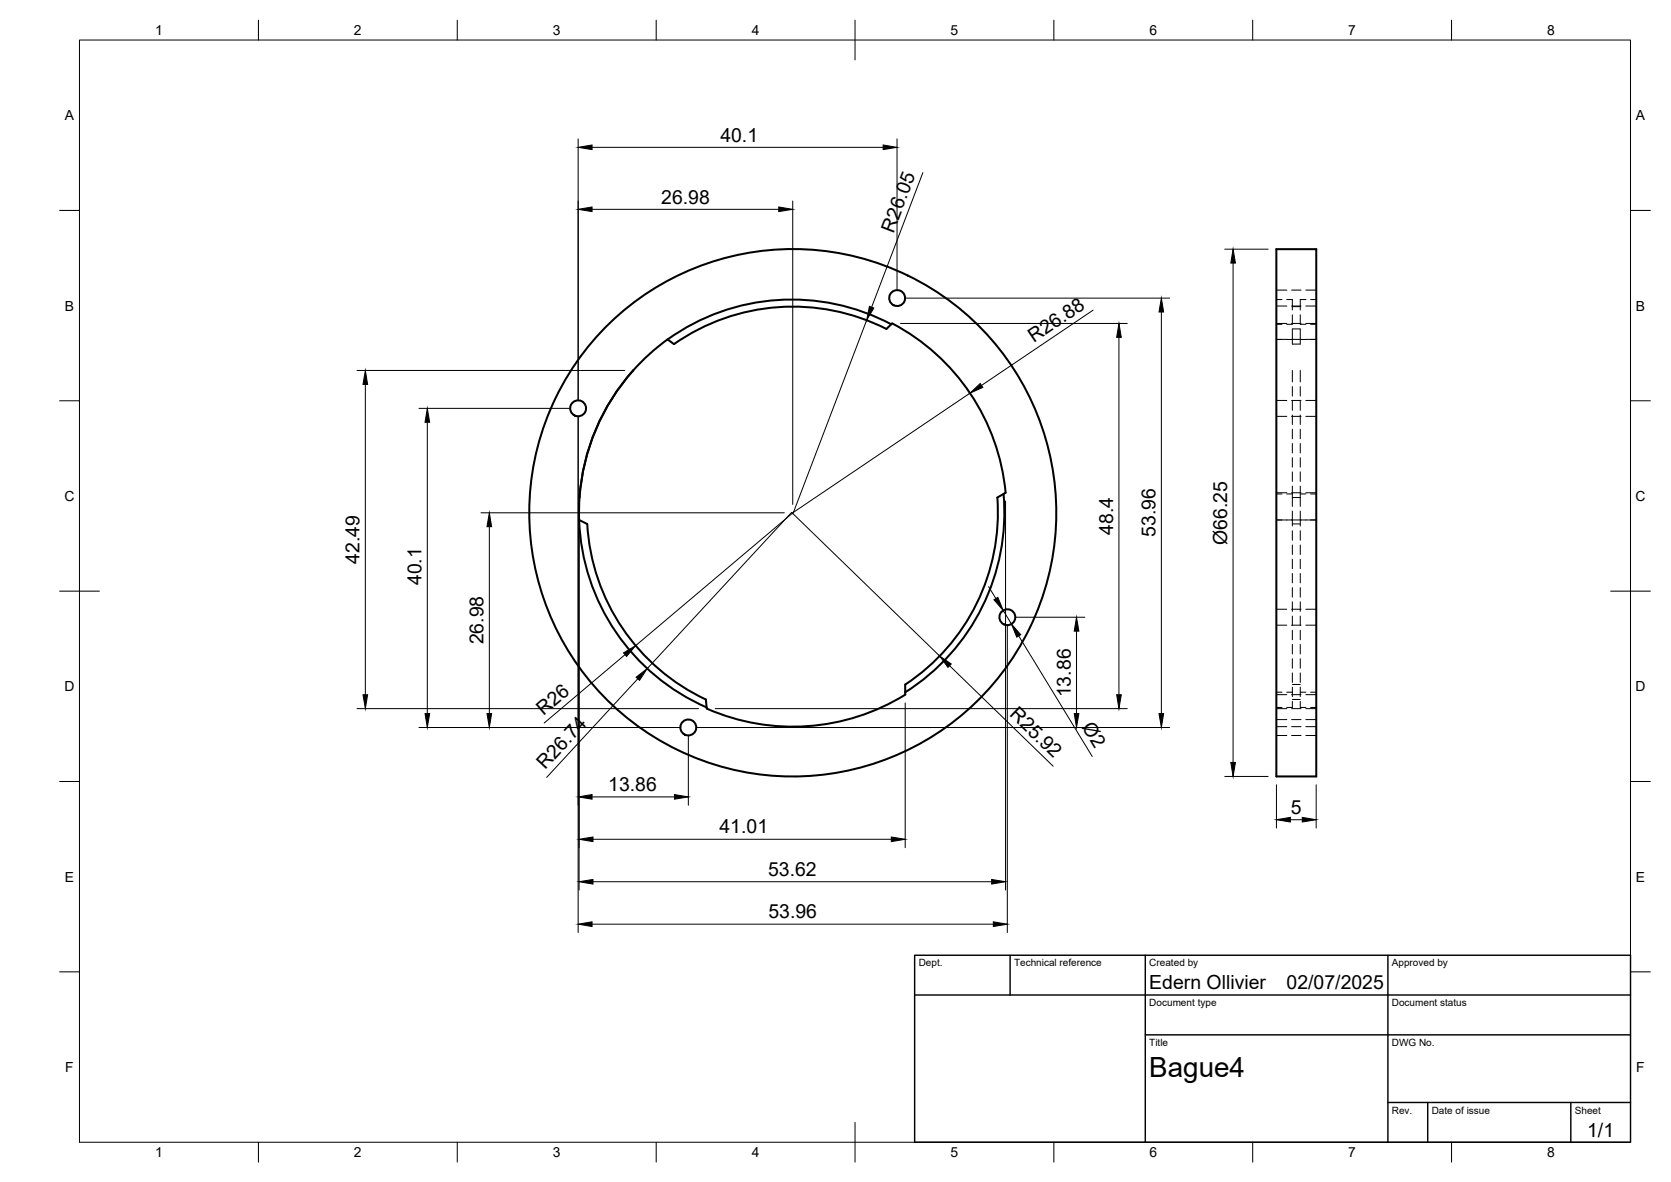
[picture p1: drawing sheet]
<svg xmlns="http://www.w3.org/2000/svg" width="420mm" height="297mm" viewBox="0 0 420 297" stroke-linecap="round" stroke-linejoin="round" font-family="sans-serif">
<!-- layer: Visible -->
<g fill="none" stroke="#000" stroke-width=".51">
<path d="M320.9 62.6h10.1v132.5h-10.1zM167.9 85.3l1.6 1.2a52.1 52.1 0 0 1 53.4-3.8l1.4-1.4a53.7 53.7 0 0 1 28.5 42.5l-2 1.2a51.8 51.8 0 0 1-23.2 47M224.1 81.5a53.5 53.5 0 0 0-78.5 49.2M145.6 130.7h.1M145.6 130.7l2 1M145.6 130.7a53.5 53.5 0 0 0 32.1 47.1M147.7 131.7a52 52 0 0 0 29.8 44.1M252.3 124.1a53.5 53.5 0 0 1-24.7 49.9M177.5 175.8l.2 2.3M227.6 172v2.6a53.8 53.8 0 0 1-49.9 3.5"/>
<circle cx="225.6" cy="74.9" r="2"/>
<circle cx="145.4" cy="102.6" r="2"/>
<circle cx="199.3" cy="128.9" r="66.3"/>
<circle cx="253.3" cy="155.1" r="2"/>
<circle cx="173.1" cy="182.8" r="2"/>
</g>
<!-- layer: Hidden -->
<g fill="none" stroke="#000" stroke-width=".25">
<path d="M320.9 75.3h1.4M320.9 72.9h2.7M320.9 76.9h2.7M323.5 75.3h1.5v2.6M324.8 72.9h2.3M324.8 76.9h2.3M325 79.1v2.4M325 77.1h1.9M326.9 79.1v2.4M328.3 72.9h2.7M328.3 76.9h2.7M328.4 75.3h-1.5v2.6"/>
<path d="M329.5 75.3h1.5M320.9 81.5h1.4M320.9 81.3h2.7M323.5 81.5h1.5M324.8 81.3h2.3M325 97.2v2.3M325 93.1v2.9M326.9 85.3v1.2h-1.9v-3.8h1.9v2.6h1.5M326.9 93.1v2.9M326.9 97.2v2.3M326.9 81.5h1.5M327.1 85.3h-6.2"/>
<path d="M328.3 85.3h2.7M328.3 81.3h2.7M329.5 81.5h1.5M320.9 100.6h2.7M320.9 104.6h2.7M324.8 100.6h2.3M324.8 104.6h2.3M325 118.6v2.4M325 115v2.4M325 111.4v2.4M325 107.9v2.4M325 104.3v2.4"/>
<path d="M325 100.7v2.4M326.9 100.7v2.4M326.9 104.3v2.4M326.9 107.9v2.4M326.9 111.4v2.4M326.9 115v2.4M326.9 118.6v2.4M328.3 100.6h2.7M328.3 104.6h2.7M320.9 130.7h10.1M320.9 124.1h1.4M320.9 123.8h2.7"/>
<path d="M323.5 124.1h1.5M324.8 123.8h2.3M325 137v2.3M325 133.4v2.4M325 122.2v2.8M325 125h1.9M325 128.4v3.8M325 125v2.3M325 131.7h1.9M326.9 122.2v2.8M326.9 133.4v2.4M326.9 137v2.3"/>
<path d="M326.9 125v2.3M326.9 128.4v3.8M326.9 124.1h1.5M328.3 123.8h2.7M329.5 124.1h1.5M320.9 153.1h2.7M320.9 157.1h2.7M324.8 153.1h2.3M324.8 157.1h2.3M325 158.4v2.4M325 154.8v2.4M325 151.2v2.4"/>
<path d="M325 147.7v2.4M325 144.1v2.4M325 140.5v2.4M326.9 140.5v2.4M326.9 144.1v2.4M326.9 147.7v2.4M326.9 151.2v2.4M326.9 154.8v2.4M326.9 158.4v2.4M328.3 153.1h2.7M328.3 157.1h2.7M320.9 177.8h1.4"/>
<path d="M320.9 174h1.4M320.9 178.1h2.7M320.9 174.6h2.7M323.5 174h1.5M324.8 178.1h2.3M324.8 174.6h2.3M325 176.3v1.5h-1.5M325 172.7v2.4M325 169.1v2.4M325 165.5v2.4M325 162v2.3M325 175.8h1.9"/>
<path d="M325 172h1.9M326.9 162v2.3M326.9 165.5v2.4M326.9 169.1v2.4M326.9 172.7v2.4M326.9 176.3v1.5h1.5M326.9 174h1.5M328.3 178.1h2.7M328.3 174.6h2.7M329.5 177.8h1.5M329.5 174h1.5M320.9 180.8h2.7"/>
<path d="M320.9 184.8h2.7M320.9 182.6h2.7M324.8 180.8h2.3M324.8 184.8h2.3M324.8 182.6h2.3M328.3 180.8h2.7M328.3 184.8h2.7M328.3 182.6h2.7"/>
</g>
<!-- layer: BORDER -->
<g fill="none" stroke="#000" stroke-width=".25">
<path d="M20 10.1h390v276.9h-390zM65 5.1v5M115 5.1v5M165 5.1v5M215 5.1v10M265 5.1v5M315 5.1v5M365 5.1v5M15 52.9h5M410 52.9h5M15 100.7h5M410 100.7h5"/>
<path d="M15 148.6h10M405 148.6h10M15 196.4h5M410 196.4h5M15 244.2h5M410 244.2h5M65 287v5M115 287v5M165 287v5M215 282.1v9.9M265 287v5M315 287v5"/>
<path d="M365 287v5"/>
</g>
<!-- layer: TITLEBLOCK -->
<path d="M230 240.1h180v46.9h-180zM230 250h180M254 240.1v9.9M288 240.1v46.9M349 240.1v46.9M288 260.1h122M349 277.1h61M359 277.1v9.9M395 277.1v9.9" fill="none" stroke="#000" stroke-width=".36"/>
<!-- layer: FD_Dimensions -->
<g fill="none" stroke="#000" stroke-width=".25">
<path d="M145.4 34.9v65.6M148.9 37h73.2M225.6 34.9v37.9M148.9 52.6h46.9M199.3 50.5v76.3M232.1 43.4l-12.9 33.8M227.7 74.9h66.4M274.8 77.9l-28 19M292 78.4v100.9M308 62.6h10.9M310 66.1v125.5M89.8 93.1h67.3"/>
<path d="M91.9 96.6v78M217.9 80.5l-18.6 48.7M226.4 81.3h57M243.9 98.8l-44.6 30.1M281.3 84.8v89.8M105.3 102.6h38M107.4 106.1v73.2M145.4 104.7v129.6M120.9 128.9h76.3M123 132.4v46.9M145.6 132.8v90.9M199.6 128.7l-39.8 33.5"/>
<path d="M252.8 125.9v97.8M248.6 147.4l1.8 3M252.2 153.4l2.1 3.4M253.3 157.2v77.1M255.4 155.1h17.4M256.1 159.8l18.5 30.3M270.7 158.6v20.7M89.8 178.1h85.8M157.2 164.5l-20.4 17.2M160.4 170.6l-22.9 24.8M179.8 178.1h103.6M227.6 176.7v36.3"/>
<path d="M236.3 164.9l-37.2-36.1-36.3 39.2M238.8 167.3l26 25.3M105.3 182.8h65.7M173.1 184.9v17.5M175.2 182.8h118.9M308 195.1h10.9M321 197.2v10.9M330.9 197.2v10.9M148.9 200.3h20.7M149.1 210.9h75M324.4 206h3M148.9 232.2h100.9"/>
<path d="M149.1 221.6h100.2"/>
</g>
<g fill="#000" stroke="#000" stroke-width=".25">
<path d="M145.4 37l3.5-.6v1.2zM222.1 36.4l3.5 .6-3.5 .6zM145.4 52.6l3.5-.6v1.2zM195.8 52l3.5 .6-3.5 .6zM218.6 77l1.1 .4-1.8 3.1zM292 74.9l.6 3.5h-1.2zM310 62.6l.6 3.5h-1.1zM91.9 93.1l.5 3.5h-1.1zM243.9 98.8l2.6-2.4 .6 1zM281.3 81.3l.6 3.5h-1.1zM107.4 102.6l.6 3.5h-1.1zM123 128.9l.6 3.5h-1.2z"/>
<path d="M249.9 150.7l1-.6 1.3 3.3zM254.3 156.8l2.3 2.7-.9 .6zM270.7 155.1l.6 3.5h-1.2zM91.3 174.6h1.1l-.5 3.5zM106.9 179.3h1.1l-.6 3.5zM122.4 179.3h1.2l-.6 3.5zM156.8 164.1l3-1.9-2.3 2.8zM159.9 170.2l2.9-2.2-2 3zM236.3 164.9l2.9 2-.8 .8zM270.1 179.3h1.2l-.6 3.5zM280.8 174.6h1.1l-.6 3.5zM291.4 179.3h1.2l-.6 3.5z"/>
<path d="M145.4 200.3l3.5-.6v1.1zM169.6 199.7l3.5 .6-3.5 .5zM309.5 191.6h1.1l-.6 3.5zM145.6 210.9l3.5-.6v1.2zM224.1 210.3l3.5 .6-3.5 .6zM321 206l3.4-.6v1.2zM327.4 205.4l3.5 .6-3.5 .6zM145.4 232.2l3.5-.5v1.1zM145.6 221.6l3.5-.6v1.2zM249.3 221l3.5 .6-3.5 .6zM249.8 231.7l3.5 .5-3.5 .6z"/>
</g>
<text font-size="7" x="289" y="270.6">Bague4</text>
<g font-size="4.9">
<text x="181.1" y="35.6">40.1</text>
<text x="166.3" y="51.1">26.98</text>
<text x="224.6" y="58.7" transform="rotate(-69 224.6 58.7)">R26.05</text>
<text x="260" y="86.2" transform="rotate(-34 260 86.2)">R26.88</text>
<text x="279.9" y="134.4" transform="rotate(-90 279.9 134.4)">48.4</text>
<text x="290.6" y="135" transform="rotate(-90 290.6 135)">53.96</text>
<text x="308.5" y="136.9" transform="rotate(-90 308.5 136.9)">Ø66.25</text>
<text x="90.4" y="141.6" transform="rotate(-90 90.4 141.6)">42.49</text>
<text x="106" y="147.1" transform="rotate(-90 106 147.1)">40.1</text>
<text x="121.6" y="161.9" transform="rotate(-90 121.6 161.9)">26.98</text>
<text x="136.7" y="179.9" transform="rotate(-40 136.7 179.9)">R26</text>
<text x="253.7" y="179.7" transform="rotate(44 253.7 179.7)">R25.92</text>
<text x="269.2" y="175.2" transform="rotate(-90 269.2 175.2)">13.86</text>
<text x="271.9" y="182.8" transform="rotate(59 271.9 182.8)">Ø2</text>
<text x="137.1" y="193.6" transform="rotate(-47 137.1 193.6)">R26.74</text>
<text x="153" y="198.8">13.86</text>
<text x="180.9" y="209.5">41.01</text>
<text x="324.6" y="204.5">5</text>
<text x="193.1" y="220.1">53.62</text>
<text x="193.2" y="230.8">53.96</text>
<text x="289" y="248.5">Edern Ollivier</text>
<text x="323.5" y="248.5">02/07/2025</text>
<text x="399.1" y="285.7">1/1</text>
</g>
<g font-size="3.5">
<text x="39" y="8.8">1</text>
<text x="89" y="8.8">2</text>
<text x="139" y="8.8">3</text>
<text x="189" y="8.8">4</text>
<text x="239" y="8.8">5</text>
<text x="289" y="8.8">6</text>
<text x="339" y="8.8">7</text>
<text x="389" y="8.8">8</text>
<text x="16.3" y="30.2">A</text>
<text x="411.3" y="30.2">A</text>
<text x="16.3" y="78">B</text>
<text x="411.3" y="78">B</text>
<text x="16.2" y="125.9">C</text>
<text x="411.2" y="125.9">C</text>
<text x="16.2" y="173.7">D</text>
<text x="411.2" y="173.7">D</text>
<text x="16.3" y="221.6">E</text>
<text x="411.3" y="221.6">E</text>
<text x="16.4" y="269.4">F</text>
<text x="411.4" y="269.4">F</text>
<text x="39" y="290.8">1</text>
<text x="89" y="290.8">2</text>
<text x="139" y="290.8">3</text>
<text x="189" y="290.8">4</text>
<text x="239" y="290.8">5</text>
<text x="289" y="290.8">6</text>
<text x="339" y="290.8">7</text>
<text x="389" y="290.8">8</text>
</g>
<g font-size="2.5">
<text x="231" y="242.9">Dept.</text>
<text x="255" y="242.9">Technical reference</text>
<text x="289" y="242.9">Created by</text>
<text x="350" y="242.9">Approved by</text>
<text x="289" y="252.8">Document type</text>
<text x="350" y="252.8">Document status</text>
<text x="289" y="262.9">Title</text>
<text x="350" y="262.9">DWG No.</text>
<text x="350" y="279.9">Rev.</text>
<text x="360" y="279.9">Date of issue</text>
<text x="396" y="279.9">Sheet</text>
</g>
</svg>
